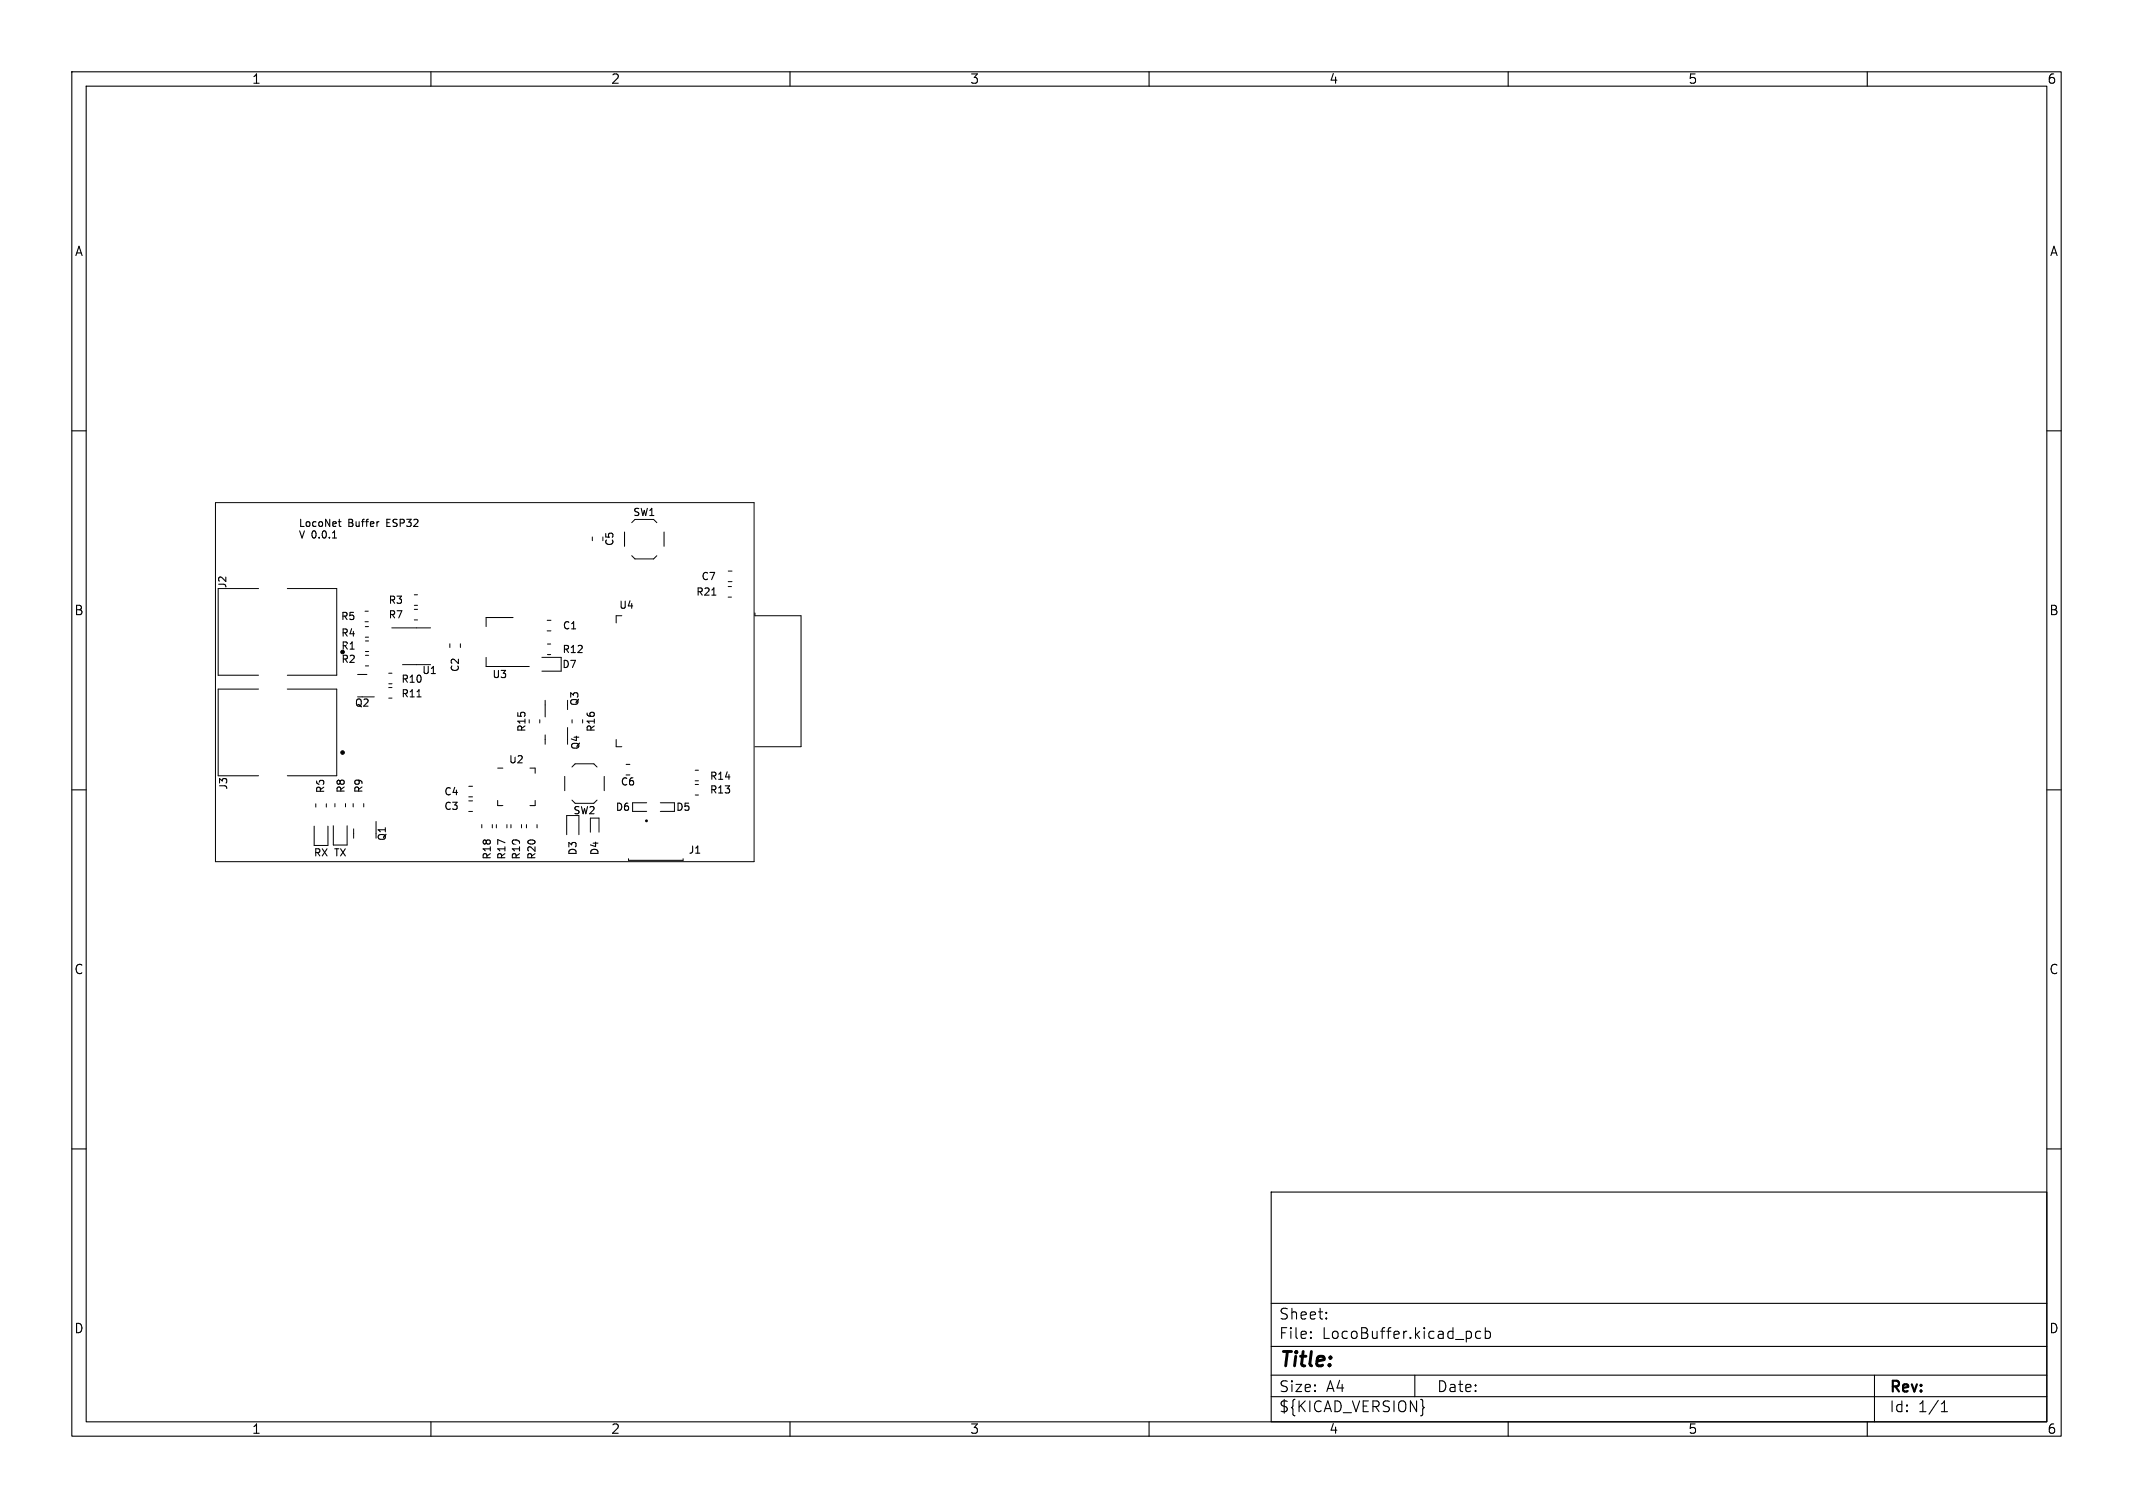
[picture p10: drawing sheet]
<svg xmlns="http://www.w3.org/2000/svg" width="297mm" height="210mm" viewBox="0 0 297 210" stroke-linecap="round" stroke-linejoin="round" font-family="sans-serif">
<g fill="none" stroke="#000" stroke-width=".15">
<path d="M10 10h277v190h-277zM12 12h273v186h-273zM60 10v2M110 10v2M160 10v2M210 10v2M260 10v2M10 60h2M285 60h2M46.3 74.9h.6M47.1 72.7h.4M47.2 72.3v.9l.3 .1"/>
<path d="M52.8 72.7h-.2M58.1 97.1h.5M99.1 82.9h.6M10 110h2M285 110h2M10 160h2M285 160h2M177 166h108v32h-108zM60 198v2M110 198v2M160 198v2M177 194.5h108"/>
<path d="M177 191.5h108M177 187.5h108M177 181.5h108M182.5 186.3h.1l-.1 .1M182.5 186.3v.1M182.5 185.5v.1M182.5 185.5h.1l-.1 .1M184.7 183.6v.1M184.7 183.6h-.1l.1 .1M184.7 182.8v.1M184.7 182.8h-.1l.1 .1M197 191.5v3"/>
<path d="M198.1 195.8l.2 .2-.2 .2M204.7 185.5l.2 .2v.4l-.2 .2M206.2 185.5l-.5-.1-.2 .3v.4l.1 .2 .1 .1 .5-.1M206.8 185.5l.4-.1 .3 .3v.4l-.1 .2-.2 .1-.4-.1M206.8 184.9v1.5M210 198v2M260 198v2M261 191.5v6.5M270.3 196.6h.9M270.3 195.5l.4-.4v1.5"/>
</g>
<g fill="none" stroke="#000" stroke-width=".14">
<path d="M30 70h75v50h-75zM82.5 74.8v.5M83.9 74.8v.5M87 74.1v2M88 72.8l.4-.5h2.6l.5 .5M88 77.4l.4 .4h2.6l.5-.4M92.5 74.1v2M101.4 79.5h.5M36 82h-5.6v12h5.6M36 96h-5.6v12h5.6M40 82h6.9v12h-6.9M40 96h6.9v12h-6.9"/>
<path d="M49.8 97h2.3M49.8 93.9h1.3M50.8 86.6h.5M50.8 85.1h.5M50.9 87.3h.4M50.9 88.7h.4M50.9 89.3h.4M50.9 90.7h.4M50.9 92.7h.4M50.9 91.3h.4M54.1 95.2h.5M54.1 93.8h.5"/>
<path d="M54.1 97.2h.5M54.1 95.8h.5M54.6 87.4h5.4M56 92.6h4M57.7 84.3h.4M57.7 82.8h.4M57.7 86.3h.4M57.7 84.9h.4M62.6 89.7v.5M64.1 89.7v.5M67.7 91.6v1.2h6M71.4 86h-3.7v1.3"/>
<path d="M75.5 91.5h2.6v2h-2.6M75.9 97.5v2.3M76.2 86.4h.5M76.2 87.9h.5M76.2 91.2h.5M76.2 89.7h.5M79 97.5v1.3M86.6 85.7h-.8v1M101.4 83.2h.5M101.4 81.7h.5M101.4 81h.5M105.1 85.4v.3h6.4v18.3h-6.4"/>
<path d="M43.7 115.1v2.6h2v-2.6M44 111.9v.5M45.4 111.9v.5M46.4 115v2.7h1.9v-2.7M46.6 111.9v.5M48.1 111.9v.5M49.2 111.9v.5M49.2 115.4v1.3M50.6 111.9v.5M52.4 114.4v2.3M65.3 109.5h.5M65.3 111h.5"/>
<path d="M65.3 113h.5M65.3 111.5h.5M67.1 114.8v.5M68.6 114.8v.5M69.1 114.8v.5M69.3 111.5v.7h.7M69.3 107h.7M70.6 114.8v.5M71.1 114.8v.5M72.6 114.8v.5M73.3 114.8v.5M73.8 107h.7v.7"/>
<path d="M74.5 111.5v.7h-.7M74.8 114.8v.5M75.2 100.2v.5M75.9 102.3v1.3M78.6 108.1v2M78.9 116.2v-2.6h1.7v2.6M79 101.3v2.3M79.6 111.4l.5 .5h2.6l.4-.5M79.6 106.8l.5-.4h2.6l.4 .4M79.7 100.2v.5M81.1 100.2v.5M82.2 115.9v-2h1.2v2"/>
<path d="M84.1 108.1v2M85.8 103v1h.8M87.2 107.9h.5M87.2 106.5h.5M87.5 119.6v.2h7.6v-.2M90 111.8h-1.9v1.2h1.9M91.9 113h2M91.9 111.8h2M96.8 110.7h.5M96.8 109.2h.5M96.8 107.3h.5M96.8 108.7h.5"/>
</g>
<circle cx="47.7" cy="104.8" r=".25" fill="#000" stroke="#000" stroke-width=".14"/>
<circle cx="90" cy="114.3" r=".1" fill="none" stroke="#000" stroke-width=".2"/>
<g fill="#fff" stroke="#fff" stroke-width=".14">
<circle cx="75.6" cy="88.9" r=".2"/>
<circle cx="78.1" cy="113.9" r=".2"/>
<circle cx="63.8" cy="86.7" r=".2"/>
<circle cx="62.9" cy="86.7" r=".2"/>
<circle cx="102.1" cy="84.1" r=".2"/>
<circle cx="62.9" cy="87.6" r=".2"/>
<circle cx="63.8" cy="87.6" r=".2"/>
<circle cx="66" cy="108.5" r=".2"/>
<circle cx="100.6" cy="100.6" r=".2"/>
<circle cx="58.7" cy="89.9" r=".2"/>
<circle cx="42.7" cy="117" r=".2"/>
<circle cx="91.5" cy="110.9" r=".2"/>
<circle cx="67.7" cy="109.3" r=".2"/>
<circle cx="90.5" cy="110.9" r=".2"/>
<circle cx="67.7" cy="110.3" r=".2"/>
<circle cx="74.7" cy="103.9" r=".2"/>
<circle cx="77.3" cy="100.6" r=".2"/>
<circle cx="102.1" cy="100.6" r=".2"/>
<circle cx="58.8" cy="110.4" r=".2"/>
<circle cx="58.7" cy="96.5" r=".2"/>
<circle cx="71.6" cy="105.2" r=".2"/>
<circle cx="94.5" cy="110" r=".2"/>
<circle cx="71.2" cy="104" r=".2"/>
<circle cx="94.5" cy="107.9" r=".2"/>
<circle cx="38" cy="83.2" r="1.72"/>
<circle cx="38" cy="92.8" r="1.72"/>
<circle cx="43.1" cy="90.5" r=".44"/>
<circle cx="41" cy="89.5" r=".44"/>
<circle cx="43.1" cy="88.5" r=".44"/>
<circle cx="41" cy="87.5" r=".44"/>
<circle cx="43.1" cy="86.5" r=".44"/>
<circle cx="41" cy="85.5" r=".44"/>
<circle cx="38" cy="97.2" r="1.72"/>
<circle cx="38" cy="106.8" r="1.72"/>
<circle cx="43.1" cy="104.5" r=".45"/>
<circle cx="41" cy="103.5" r=".45"/>
<circle cx="43.1" cy="102.5" r=".45"/>
<circle cx="41" cy="101.5" r=".45"/>
<circle cx="43.1" cy="100.5" r=".45"/>
<circle cx="41" cy="99.5" r=".45"/>
<circle cx="35" cy="75" r="1.6"/>
<circle cx="35" cy="115" r="1.6"/>
<circle cx="100" cy="115" r="1.6"/>
<circle cx="100" cy="75" r="1.6"/>
<circle cx="97.3" cy="92.7" r=".1"/>
<circle cx="95.8" cy="92.7" r=".1"/>
<circle cx="98.1" cy="93.4" r=".1"/>
<circle cx="96.6" cy="93.4" r=".1"/>
<circle cx="95.1" cy="93.4" r=".1"/>
<circle cx="97.3" cy="94.2" r=".1"/>
<circle cx="95.8" cy="94.2" r=".1"/>
<circle cx="98.1" cy="95" r=".1"/>
<circle cx="96.6" cy="95" r=".1"/>
<circle cx="95.1" cy="95" r=".1"/>
<circle cx="97.3" cy="95.7" r=".1"/>
<circle cx="95.8" cy="95.7" r=".1"/>
</g>
<path d="M88 118v.7M94.6 118v.7" fill="none" stroke="#fff" stroke-width=".5"/>
<text font-size="2.8" x="178" y="190.8">Title:</text>
<g font-size="2.1">
<text x="178" y="183.9">Sheet:</text>
<text x="178" y="186.6">File:</text>
<text x="184" y="186.6">LocoBuffer.kicad_pcb</text>
<text x="178" y="196.8">${KICAD_VERSION}</text>
<text x="178" y="194">Size:</text>
<text x="184.6" y="194">A4</text>
<text x="200" y="194">Date:</text>
<text x="263" y="194.2">Rev:</text>
<text x="263" y="196.8">Id:</text>
<text x="267" y="196.8">1/1</text>
</g>
<g font-size="1.8">
<text x="35" y="11.8">1</text>
<text x="85" y="11.8">2</text>
<text x="135" y="11.8">3</text>
<text x="185" y="11.8">4</text>
<text x="235" y="11.8">5</text>
<text x="285" y="11.8">6</text>
<text x="10.4" y="35.8">A</text>
<text x="285.4" y="35.8">A</text>
<text x="10.3" y="85.8">B</text>
<text x="285.3" y="85.8">B</text>
<text x="10.3" y="135.8">C</text>
<text x="285.3" y="135.8">C</text>
<text x="10.3" y="185.8">D</text>
<text x="285.3" y="185.8">D</text>
<text x="35" y="199.8">1</text>
<text x="85" y="199.8">2</text>
<text x="135" y="199.8">3</text>
<text x="185" y="199.8">4</text>
<text x="235" y="199.8">5</text>
<text x="285" y="199.8">6</text>
</g>
<g font-size="1.4">
<text x="41.5" y="73.4">LocoNet</text>
<text x="41.5" y="75.1">V 0.0.1</text>
<text x="48.4" y="73.4">Buffer</text>
<text x="53.9" y="73.4">ESP32</text>
<text x="85.6" y="76.1" transform="rotate(-90 85.6 76.1)">C5</text>
<text x="88.1" y="72">SW1</text>
<text x="31.7" y="82" transform="rotate(-90 31.7 82)">J2</text>
<text x="96.9" y="83.1">R21</text>
<text x="97.6" y="81">C7</text>
<text x="47.4" y="86.5">R5</text>
<text x="47.5" y="88.8">R4</text>
<text x="54.1" y="86.3">R7</text>
<text x="78.3" y="87.8">C1</text>
<text x="86.2" y="84.9">U4</text>
<text x="47.5" y="92.5">R2</text>
<text x="55.8" y="95.3">R10</text>
<text x="58.7" y="94">U1</text>
<text x="64.1" y="93.6" transform="rotate(-90 64.1 93.6)">C2</text>
<text x="68.5" y="94.6">U3</text>
<text x="78.2" y="93.2">D7</text>
<text x="78.3" y="91.1">R12</text>
<text x="49.4" y="98.6">Q2</text>
<text x="55.8" y="97.3">R11</text>
<text x="73.3" y="102" transform="rotate(-90 73.3 102)">R15</text>
<text x="80.7" y="98.4" transform="rotate(-90 80.7 98.4)">Q3</text>
<text x="83" y="102" transform="rotate(-90 83 102)">R16</text>
<text x="70.8" y="106.5">U2</text>
<text x="80.8" y="104.5" transform="rotate(-90 80.8 104.5)">Q4</text>
<text x="31.8" y="110" transform="rotate(-90 31.8 110)">J3</text>
<text x="48.2" y="110.5" transform="rotate(-90 48.2 110.5)">R8</text>
<text x="50.6" y="110.5" transform="rotate(-90 50.6 110.5)">R9</text>
<text x="61.8" y="110.9">C4</text>
<text x="61.8" y="113">C3</text>
<text x="79.8" y="113.6">SW2</text>
<text x="85.7" y="113.1">D6</text>
<text x="86.4" y="109.6">C6</text>
<text x="94.1" y="113.1">D5</text>
<text x="98.8" y="110.7">R13</text>
<text x="98.8" y="108.8">R14</text>
<text x="43.6" y="119.4">RX TX</text>
<text x="53.9" y="117.2" transform="rotate(-90 53.9 117.2)">Q1</text>
<text x="68.5" y="119.8" transform="rotate(-90 68.5 119.8)">R18</text>
<text x="70.5" y="119.8" transform="rotate(-90 70.5 119.8)">R17</text>
<text x="74.7" y="119.8" transform="rotate(-90 74.7 119.8)">R20</text>
<text x="80.4" y="119.2" transform="rotate(-90 80.4 119.2)">D3</text>
<text x="83.5" y="119.2" transform="rotate(-90 83.5 119.2)">D4</text>
<text x="95.8" y="119.1">J1</text>
</g>
<g font-size="1.4" fill="#fff">
<text x="54.1" y="84.3">R3</text>
<text x="47.5" y="90.6">R1</text>
<text x="45.3" y="110.5" transform="rotate(-90 45.3 110.5)">R6</text>
<text x="72.6" y="119.8" transform="rotate(-90 72.6 119.8)">R19</text>
</g>
</svg>
